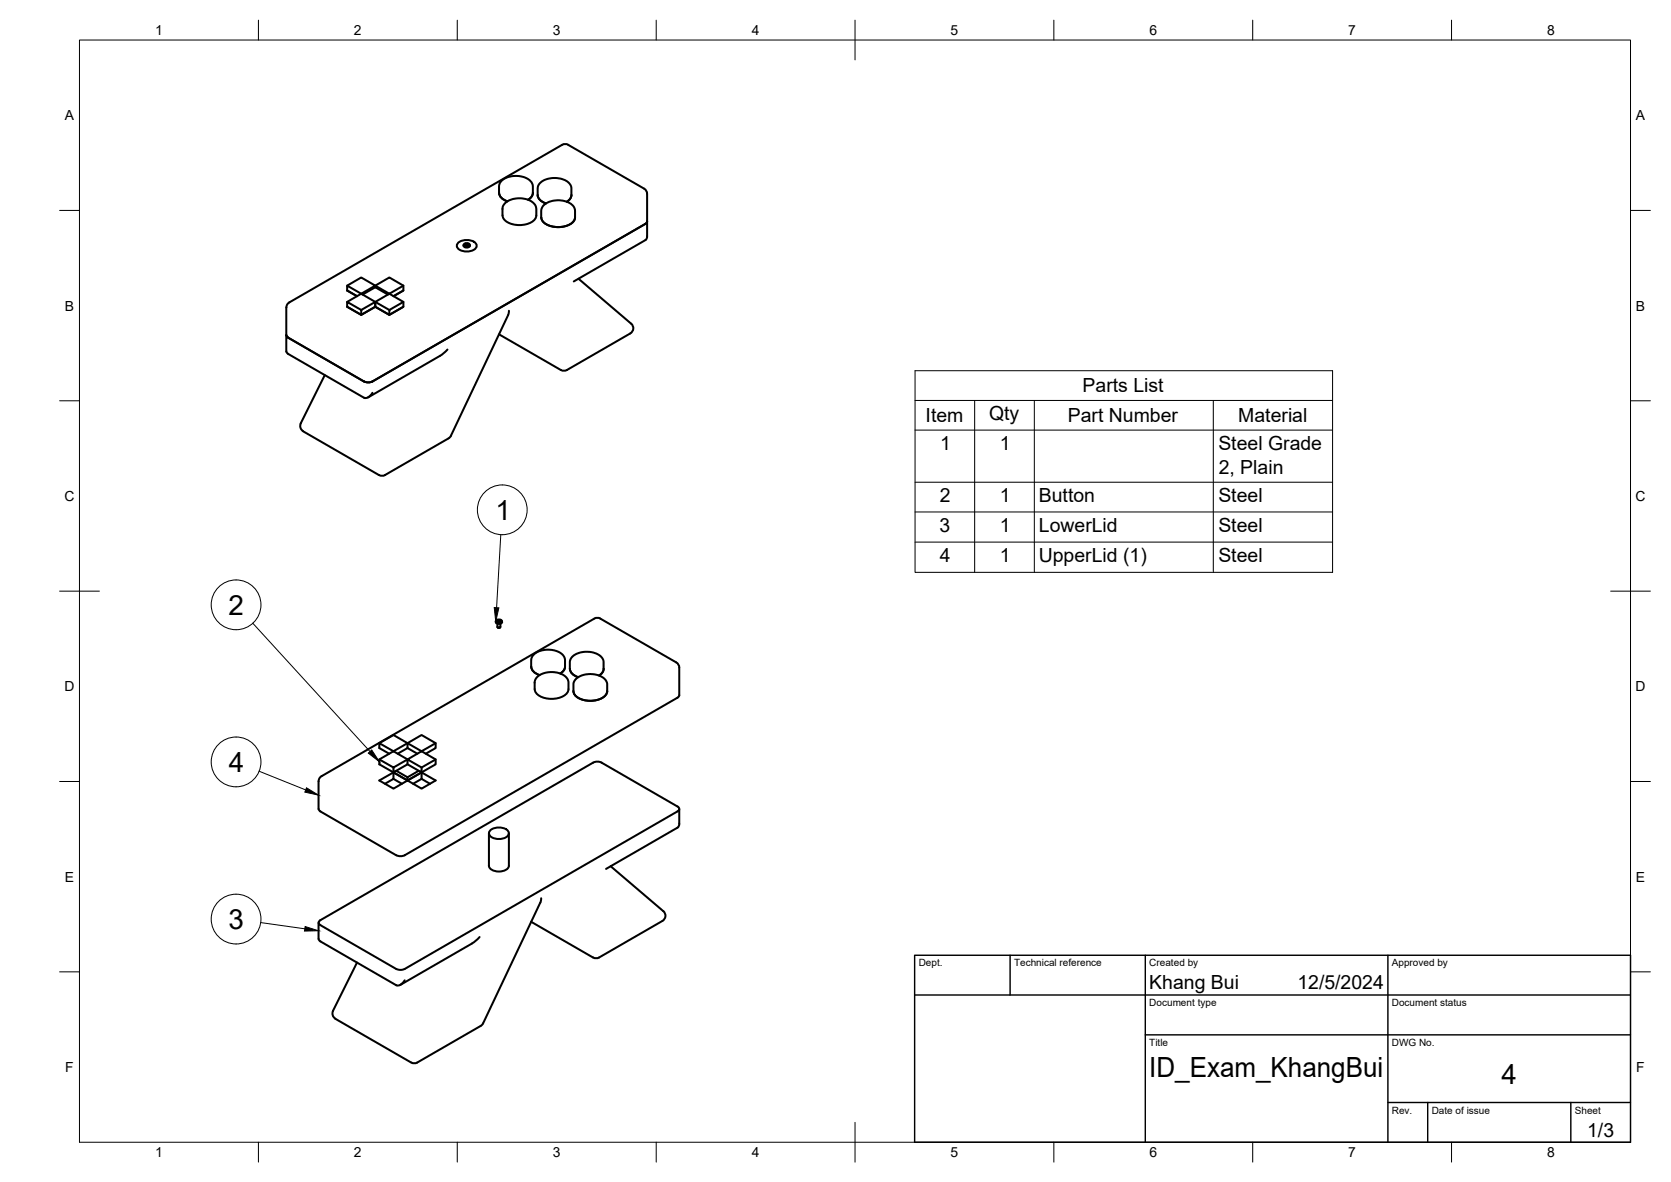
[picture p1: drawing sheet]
<svg xmlns="http://www.w3.org/2000/svg" width="420mm" height="297mm" viewBox="0 0 420 297" stroke-linecap="round" stroke-linejoin="round" font-family="sans-serif">
<!-- layer: Visible -->
<g fill="none" stroke="#000" stroke-width=".51">
<path d="M125.5 48.5v-1.6a3.4 3.4 0 0 1 3.4-2.7 4.7 4.7 0 0 1 5 2.1l.1 2.2M125.5 48.5a2.58 2.58 0 0 0 2.1 2.1M126.9 51.1a5.7 5.7 0 0 1 7.6 .3l.3 .8a3 3 0 0 1-2.5 4.2 5.7 5.7 0 0 1-5.6-1.3 4.4 4.4 0 0 1-.3-2.9zM134 48.5l-.5 1.1-.7 .6M136.7 51.6a5.7 5.7 0 0 1 7.5 .3l.4 .8a3 3 0 0 1-2.6 4.2 5.7 5.7 0 0 1-5.6-1.3 4.4 4.4 0 0 1-.3-2.9zM142.5 50.7l.8-.6a3 3 0 0 0 .4-2.7 3.3 3.3 0 0 0-3.5-2.6 4.7 4.7 0 0 0-4.9 2l-.1 .3a4.5 4.5 0 0 0 .2 2.7l.8 .8 1.1 .5M161.9 47.4l-19-11a1.49 1.49 0 0 0-1.5 0l-68.7 39.6a1.46 1.46 0 0 0-.7 1.3M162 47.4a1.49 1.49 0 0 1 .7 1.3v10.7l-.1 .6-.3 .3M162.7 55.6l-.4 .7-69 39.7-.9 .1-.9-.2-19.1-11.1M72 77.3v11M87.3 77.1l3.5 2 3.6-2 3.5 2 3.5-2M87.3 77.1v-1.2l3.5 2"/>
<path d="M87.3 75.9l3.5-2.1 3.6 2.1M87.3 71.8l3.5-2.1 3.6 2.1-3.6 2-3.5-2v1.2l2.5 1.4M87.3 77.1l3.5 2M90.8 77.9l3.6-2v1.2l-3.6 2zM91.2 74l3.2-1.8 3.1 1.8M94.4 72.2v-.4l3.5-2.1 3.5 2.1v1.2l-2.4 1.4 2.4-1.4M94.4 71.8l3.5 2 3.5-2M97.9 77.9l-3.5-2 3.5-2.1 3.5 2.1v1.2l-3.5 2M101.4 75.9l-3.5 2v1.2l-3.5-2v-.8M115.2 61a3.4 3.4 0 0 1 4.6 .4 1.57 1.57 0 0 1-1.8 1.8 3 3 0 0 1-3.1-1.1v-.7zM116.6 61.5a.79 .79 0 0 0 .7 .7 .79 .79 0 0 0 .8-.7M116.8 61.2l.6-.1a.6 .6 0 0 1 .7 .6l-.7 .3a.6 .6 0 0 1-.8-.6z"/>
<path d="M116.9 61.6l.2-.1 .1 .2zM117.1 61.7l.3-.1 .2 .1M117.1 61.2l-.2 .1 .2 .2M117.3 61.3h.1M117.3 61.6h.1M117.6 61.5v.2l.2-.1M117.6 61.2l-.2 .4M117.8 61.6l-.2-.4h-.5l.2 .4M127.8 79.2l-14.6 30.6-16.4 9.6a1.49 1.49 0 0 1-1.5 0l-19.1-11M128 78.1l-.2 1.1M145.5 70l13.2 11.3a1.49 1.49 0 0 1-.2 2.5l-16 9.2M162.3 60.4l-18 10.3"/>
<path d="M72 88.3l.4 .6M72 84.2l.4 .6M72.4 88.9l19.1 11a1.88 1.88 0 0 0 2.1-1.2M81.7 94.3l-6.1 12.1a1.49 1.49 0 0 0 .6 1.9M112.5 87.8l-1.9 1.6-18 10.5M125.5 84l15.5 9a1.49 1.49 0 0 0 1.5 0M124.7 156.1v.2M124.7 156.3a.89 .89 0 0 0 .8 .5 .89 .89 0 0 0 .8-.5M124.9 155.8l.5-.1a.6 .6 0 0 1 .8 .5l-.8 .4a.6 .6 0 0 1-.7-.6zM125.1 156.7v.8l.3 .2 .4-.2v-.8M125.1 157.6l.3 .2 .4-.2M125.2 156l-.2 .2 .2 .1 .2-.2"/>
<path d="M125.2 156h.1M125.2 155.8l.2 .4M125.2 156l.1 .3M125.4 156.2h.1M125.4 155.9h.1M125.5 156.1l.2 .2 .2-.1M125.7 155.8l-.2 .4M125.7 156h.1M125.7 156l-.1 .3M125.7 156l.2 .2M125.9 155.9l-.7-.1-.2 .1 .2 .1M125.9 155.9l-.2 .1"/>
<path d="M126.2 156.1v.2M149.4 155.5l-68.5 39.5a1.49 1.49 0 0 0-.8 1.3M149.5 155.4a1.43 1.43 0 0 1 1.4 .1l19.1 11a1.49 1.49 0 0 1 .8 1.3v6.9l-.4 .6-68.7 39.6-1.2 .3-.9-.3-19.1-11M133.6 167.6v-2l.5-1 1.4-.9 2-.4 2.2 .2 1.7 1 .6 1.1 .1 2M133.6 167.6a2.58 2.58 0 0 0 2.1 2.1M135.1 170.1l1-.7 .9-.3 1.3-.2 1.7 .1 1.3 .4 .7 .5 .7 .8 .2 .8a3.4 3.4 0 0 1-.7 3 6.1 6.1 0 0 1-7.4-.4 4.2 4.2 0 0 1-.4-2.6l.2-.7zM142.1 167.6l-.5 1-.7 .6M143.3 168.1v-2.2l.5-.8 1.2-.8 2.1-.5 2.2 .2 1.6 .8 .8 1.3 .1 2M143.3 168.1a2.58 2.58 0 0 0 2.1 2.1M144.8 170.6l.9-.6 1-.4 1.2-.2 1.6 .1 1.4 .3 .8 .5 .7 .8 .3 .9a4 4 0 0 1-.4 2.6 5.9 5.9 0 0 1-7.8 0 4 4 0 0 1-.3-2.6l.1-.6zM151.8 168.1l-.4 1-.8 .7M80.1 196.3v7"/>
<path d="M95.4 190.8l3.5-2 3.6 2M95.4 186.8l3.5-2.1 3.6 2.1M98.9 194.1l-3.5 2 3.5 2.1 3.6-2.1 3.5 2.1 3.5-2.1-3.5-2v1.6M98.9 194.1l3.6 2v-.8M98.9 192.9l3.6-2.1v1.3l-3.6 2zM98.9 192.9l-3.5-2.1v1.3l3.5 2M98.9 195.7l2.1 1.3M99.6 193.7l2.9 1.6 2.8-1.6M102.5 188v-1.2l3.5-2.1 3.5 2.1v1.2l-2.4 1.4M102.5 186.8l-3.6 2-3.5-2v1.2l2.5 1.4M102.5 188l2.4 1.4M102.5 186.8l3.5 2"/>
<path d="M102.5 188l-2.5 1.4M106 188.8l3.5 2v1.3l-7 4-3.6-2v1.6l-2.1 1.3M106 188.8l-3.5 2 3.5 2.1M106 195.7l2.1 1.3M106 195.7l-2.1 1.3M109.5 190.8l-3.5 2.1v1.2l-3.5-2M109.5 186.8l-3.5 2M80.1 203.3l.5 .6M122.9 209.4v8.2a2.21 2.21 0 0 0 2.5 1.4 2.21 2.21 0 0 0 2.6-1.4v-8.2M123.3 208.7a3.4 3.4 0 0 1 4.6 .3 1.57 1.57 0 0 1-1.8 1.8 3 3 0 0 1-3.1-1v-.8zM153.5 217.7l13.3 11.3a1.49 1.49 0 0 1-.2 2.4M170.4 203.9l.2-.2 .2-.6-.5-.4-19-11.1-.9-.2-.9 .1-68.9 39.7-.3 .3-.2 .5 .5 .5 19 11 .9 .2h.9l68.9-39.8"/>
<path d="M170.8 203.3v4l-.4 .7-18 10.4M80.1 231.9v4.1M80.1 235.9l.5 .6 19 11.1a1.9 1.9 0 0 0 2.2-1.3M118.7 237.1l-18 10.4M120.6 235.5l-1.9 1.6M133.6 231.7l15.5 8.9M135.8 226.8l-14.3 30.4M136.1 225.7l-.2 1.1M166.6 231.4l-16 9.2a1.49 1.49 0 0 1-1.5 0M84.3 256l19.1 11a1.49 1.49 0 0 0 1.5 0l16-9.2 .6-.6M89.8 241.9l-6.1 12.1a1.49 1.49 0 0 0 .6 2"/>
</g>
<!-- layer: BORDER -->
<g fill="none" stroke="#000" stroke-width=".25">
<path d="M20 10.1h390v276.9h-390zM65 5.1v5M115 5.1v5M165 5.1v5M215 5.1v10M265 5.1v5M315 5.1v5M365 5.1v5M15 52.9h5M410 52.9h5M15 100.7h5M410 100.7h5"/>
<path d="M15 148.6h10M405 148.6h10M15 196.4h5M410 196.4h5M15 244.2h5M410 244.2h5M65 287v5M115 287v5M165 287v5M215 282.1v9.9M265 287v5M315 287v5"/>
<path d="M365 287v5"/>
</g>
<!-- layer: TITLEBLOCK -->
<path d="M230 240.1h180v46.9h-180zM230 250h180M254 240.1v9.9M288 240.1v46.9M349 240.1v46.9M288 260.1h122M349 277.1h61M359 277.1v9.9M395 277.1v9.9" fill="none" stroke="#000" stroke-width=".36"/>
<!-- layer: Parts Lists -->
<path d="M230.1 93.2h105v50.6h-105zM230.1 100.6h105M230.1 108.1h105M245.1 100.6v43.2M260.1 100.6v43.2M305.1 100.6v43.2M230.1 121.2h105M230.1 128.7h105M230.1 136.2h105" fill="none" stroke="#000" stroke-width=".25"/>
<!-- layer: Balloons -->
<g fill="none" stroke="#000" stroke-width=".25">
<circle cx="126.3" cy="128.1" r="6.3"/>
<circle cx="59.4" cy="152" r="6.3"/>
<circle cx="59.4" cy="191.5" r="6.3"/>
<circle cx="59.4" cy="231" r="6.3"/>
</g>
<!-- layer: 0 -->
<path d="M124.3 152.7h1.1l-.7 3.5zM77.1 198l3 1.8-3.5-.7zM92.6 189.3l.9-.8 1.9 2.9zM76.7 232.8l3.4 1.1-3.5 .1z" fill="#000" stroke="#000" stroke-width=".25"/>
<path d="M125.9 134.4l-1 18.3M63.6 156.6l29.4 32.3M65.2 193.8l11.7 4.7M65.6 231.8l11 1.6" fill="none" stroke="#000" stroke-width=".25"/>
<g font-size="7">
<text x="124.6" y="130.6">1</text>
<text x="57.5" y="154.5">2</text>
<text x="57.5" y="194">4</text>
<text x="57.4" y="233.4">3</text>
<text x="289" y="270.6">ID_Exam_KhangBui</text>
<text x="377.5" y="272.3">4</text>
</g>
<g font-size="4.9">
<text x="272.2" y="98.6">Parts List</text>
<text x="232.7" y="106.1">Item</text>
<text x="248.7" y="105.6">Qty</text>
<text x="268.5" y="106.1">Part Number</text>
<text x="311.4" y="106.1">Material</text>
<text x="236.4" y="113">1</text>
<text x="251.4" y="113">1</text>
<text x="306.3" y="113.1">Steel Grade</text>
<text x="306.4" y="119">2, Plain</text>
<text x="236.3" y="126.1">2</text>
<text x="251.4" y="126.1">1</text>
<text x="261.2" y="126.2">Button</text>
<text x="306.3" y="126.2">Steel</text>
<text x="236.2" y="133.6">3</text>
<text x="251.4" y="133.6">1</text>
<text x="261.2" y="133.7">LowerLid</text>
<text x="306.3" y="133.7">Steel</text>
<text x="236.3" y="141.1">4</text>
<text x="251.4" y="141.2">1</text>
<text x="261.2" y="141.3">UpperLid (1)</text>
<text x="306.3" y="141.3">Steel</text>
<text x="289" y="248.5">Khang Bui</text>
<text x="326.2" y="248.5">12/5/2024</text>
<text x="399.1" y="285.7">1/3</text>
</g>
<g font-size="3.5">
<text x="39" y="8.8">1</text>
<text x="89" y="8.8">2</text>
<text x="139" y="8.8">3</text>
<text x="189" y="8.8">4</text>
<text x="239" y="8.8">5</text>
<text x="289" y="8.8">6</text>
<text x="339" y="8.8">7</text>
<text x="389" y="8.8">8</text>
<text x="16.3" y="30.2">A</text>
<text x="411.3" y="30.2">A</text>
<text x="16.3" y="78">B</text>
<text x="411.3" y="78">B</text>
<text x="16.2" y="125.9">C</text>
<text x="411.2" y="125.9">C</text>
<text x="16.2" y="173.7">D</text>
<text x="411.2" y="173.7">D</text>
<text x="16.3" y="221.6">E</text>
<text x="411.3" y="221.6">E</text>
<text x="16.4" y="269.4">F</text>
<text x="411.4" y="269.4">F</text>
<text x="39" y="290.8">1</text>
<text x="89" y="290.8">2</text>
<text x="139" y="290.8">3</text>
<text x="189" y="290.8">4</text>
<text x="239" y="290.8">5</text>
<text x="289" y="290.8">6</text>
<text x="339" y="290.8">7</text>
<text x="389" y="290.8">8</text>
</g>
<g font-size="2.5">
<text x="231" y="242.9">Dept.</text>
<text x="255" y="242.9">Technical reference</text>
<text x="289" y="242.9">Created by</text>
<text x="350" y="242.9">Approved by</text>
<text x="289" y="252.8">Document type</text>
<text x="350" y="252.8">Document status</text>
<text x="289" y="262.9">Title</text>
<text x="350" y="262.9">DWG No.</text>
<text x="350" y="279.9">Rev.</text>
<text x="360" y="279.9">Date of issue</text>
<text x="396" y="279.9">Sheet</text>
</g>
</svg>
